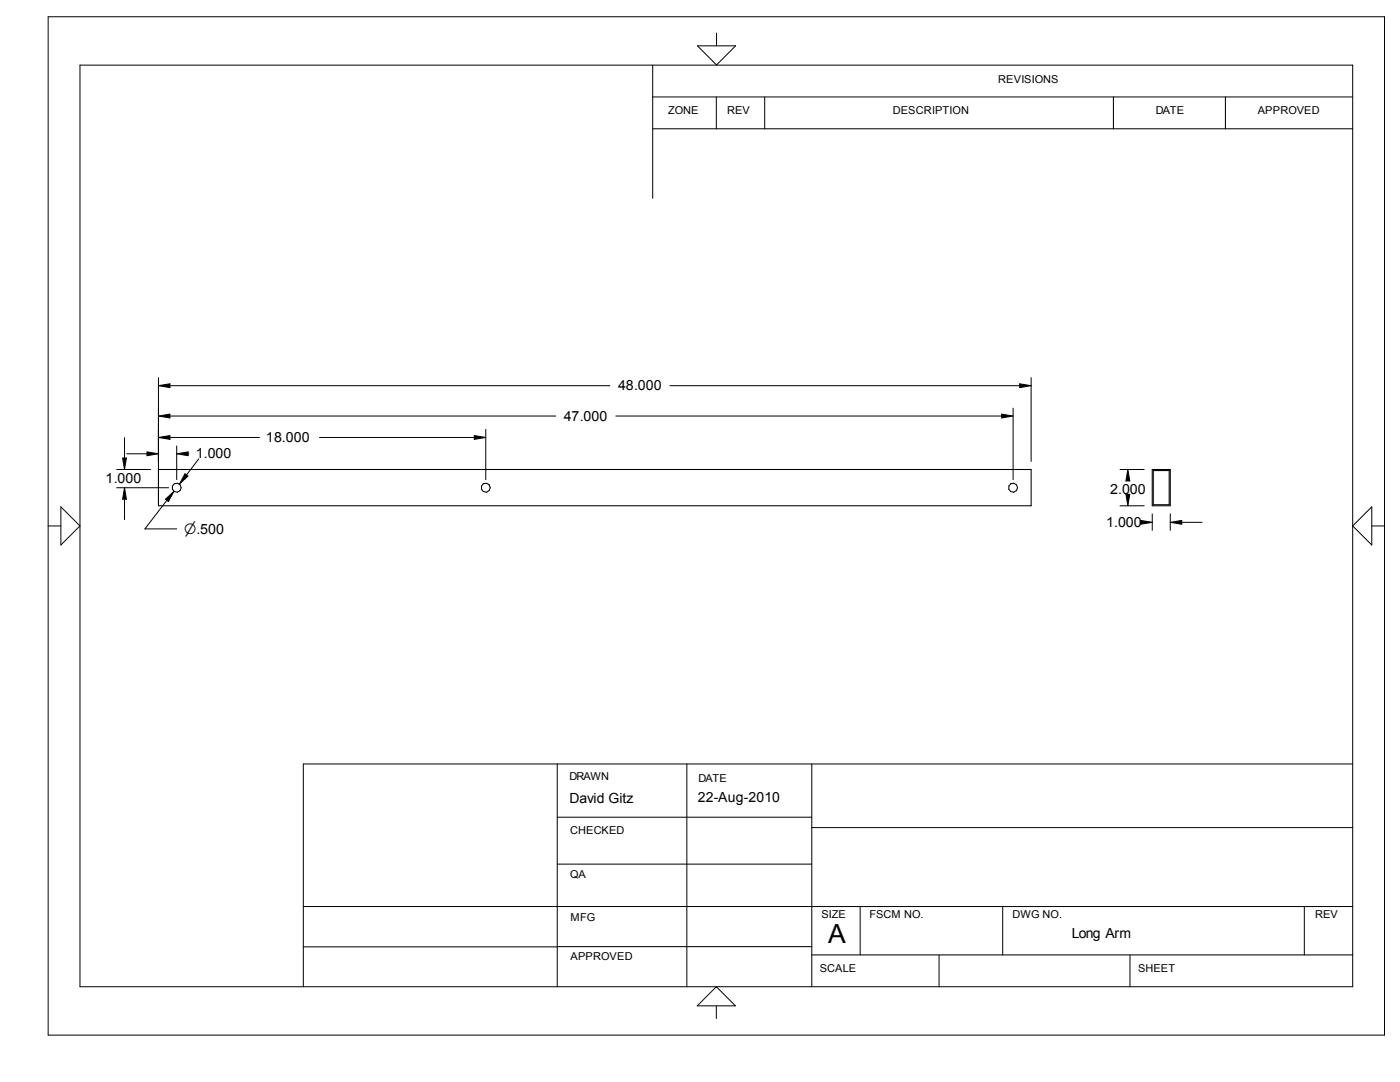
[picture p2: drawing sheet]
<svg xmlns="http://www.w3.org/2000/svg" width="279mm" height="216mm" viewBox="0 0 279 216" stroke-linecap="round" stroke-linejoin="round" font-family="sans-serif">
<g fill="none" stroke="#000" stroke-width=".21">
<path d="M31.6 93.7h174.2v7.2h-174.2zM230 93.7h3.6v7.2h-3.6zM230.2 93.9h3.1v6.8h-3.1z"/>
<circle cx="35.3" cy="97.3" r=".91"/>
<circle cx="96.9" cy="97.3" r=".91"/>
<circle cx="202.2" cy="97.3" r=".9"/>
</g>
<g fill="none" stroke="#000" stroke-width=".2">
<path d="M9.6 3.3h266.7v203.2h-266.7zM16 13h254v183.9h-254zM130.3 19.3h139.7M130.3 13v26.6M139.2 9.1h7.6l-3.8 3.9zM143 19.3v6.4M143 6.6v2.5M152.6 19.3v6.4M222.2 19.3v6.4M244.6 19.3v6.4M130.3 25.7h139.7M31.6 75.4v24"/>
<path d="M31.6 77l2.3-.4v.7zM33.9 77h87.8M133.7 77h69.8M203.5 76.6l2.3 .4-2.3 .3zM205.8 75.4v16.7M23.3 93.7h6.8M23.3 97.3h10.4M24.5 91.4h.7l-.4 2.3zM24.8 87.3v4.1M24.8 99.6v4.1M24.8 97.3l.4 2.3h-.7zM25.3 90.6h4"/>
<path d="M29.3 90.2l2.3 .4-2.3 .3zM31.6 87.3l2.3-.4v.8zM31.6 83l2.3-.4v.8zM33 99.6l1.7-1.6-1.1 2.1zM33.3 99.8l-4.4 5.7h6.4M33.9 87.3h17.9M33.9 83h77M35.3 89v6.7M35.3 90.6l2.2-.4v.7zM36.9 94.5l.6 .5-1.7 1.6zM37.5 90.6h.2M39.7 91.6l-2.5 3.2"/>
<path d="M63.8 87.3h30.9M94.7 86.9l2.2 .4-2.2 .4zM96.9 85.7v10M122.9 83h77M199.9 82.6l2.3 .4-2.3 .4zM202.2 81.4v14.3M223.5 93.7h4.8M224.7 98.6h.8l-.4 2.3zM225.1 93.7l.4 2.3h-.8zM9.6 104.9h2.5M12.1 101.1l3.9 3.8-3.9 3.9zM223.5 100.9h4.8"/>
<path d="M227.7 104.2h1.9M227.7 103.8l2.3 .4-2.3 .4zM230 102.5v3.3M233.6 102.5v3.3M233.6 104.2l2.2-.4v.8zM235.8 104.2h4.1M273.8 101.1v7.7l-3.8-3.9zM273.8 104.9h2.5M111.2 152.4v44.5M137.1 152.4v44.5M162 152.4v44.5M270 152.4h-209.5v44.5"/>
<path d="M111.2 172.4h50.8M111.2 163.1h50.8M162 165.1h108M60.5 188.9h50.7M60.5 180.9h209.5M111.2 188.9h50.8M143 196.9l3.8 3.8h-7.7zM162 190.5h108M171.7 180.9v9.6M187.4 190.5v6.4M200.1 180.9v9.6M225.5 190.5v6.4"/>
<path d="M260.3 180.9v9.6M143 200.7v2.5"/>
</g>
<g fill="#000">
<path d="M31.6 76.6h2.3v.7h-2.3zM203.5 76.6h2.3v.7h-2.3zM24.5 91.4h.7v2.3h-.7zM24.5 97.4h.7v2.2h-.7zM29.3 90.2h2.3v.7h-2.3zM31.6 87h2.3v.7h-2.3zM31.6 82.7h2.3v.7h-2.3zM33 98.1h1.7v2h-1.7zM35.3 90.2h2.2v.7h-2.2zM35.9 94.6h1.6v2h-1.6zM94.7 87h2.2v.7h-2.2zM199.9 82.7h2.3v.7h-2.3z"/>
<path d="M224.7 98.6h.8v2.3h-.8zM224.7 93.7h.8v2.3h-.8zM227.7 103.9h2.3v.7h-2.3zM233.6 103.9h2.2v.7h-2.2z"/>
</g>
<text font-size="5.3" x="165.3" y="188.3">A</text>
<g font-size="2.8">
<text x="123.4" y="77.9">48.000</text>
<text x="112.5" y="83.9">47.000</text>
<text x="53.1" y="88.2">18.000</text>
<text x="39.1" y="91.5">1.000</text>
<text x="21.1" y="96.4">1.000</text>
<text x="221.6" y="98.6">2.000</text>
<text x="36.7" y="106.6">n.500</text>
<text x="220.8" y="105.2">1.000</text>
<text x="113.7" y="160.2">David Gitz</text>
<text x="139.3" y="160.1">22-Aug-2010</text>
<text x="213.9" y="187.2">Long Arm</text>
</g>
<g font-size="2.2">
<text x="199.2" y="16.6">REVISIONS</text>
<text x="133.4" y="22.8">ZONE</text>
<text x="145.1" y="22.8">REV</text>
<text x="178.2" y="22.8">DESCRIPTION</text>
<text x="230.7" y="22.8">DATE</text>
<text x="251" y="22.8">APPROVED</text>
<text x="113.7" y="155.7">DRAWN</text>
<text x="139.4" y="156">DATE</text>
<text x="113.8" y="166.3">CHECKED</text>
<text x="113.8" y="175.2">QA</text>
<text x="113.9" y="183.7">MFG</text>
<text x="164" y="183.2">SIZE</text>
<text x="173.5" y="183.2">FSCM NO.</text>
<text x="202.1" y="183.2">DWG NO.</text>
<text x="262.5" y="183.2">REV</text>
<text x="113.9" y="191.6">APPROVED</text>
<text x="163.6" y="193.9">SCALE</text>
<text x="227.1" y="193.9">SHEET</text>
</g>
</svg>
